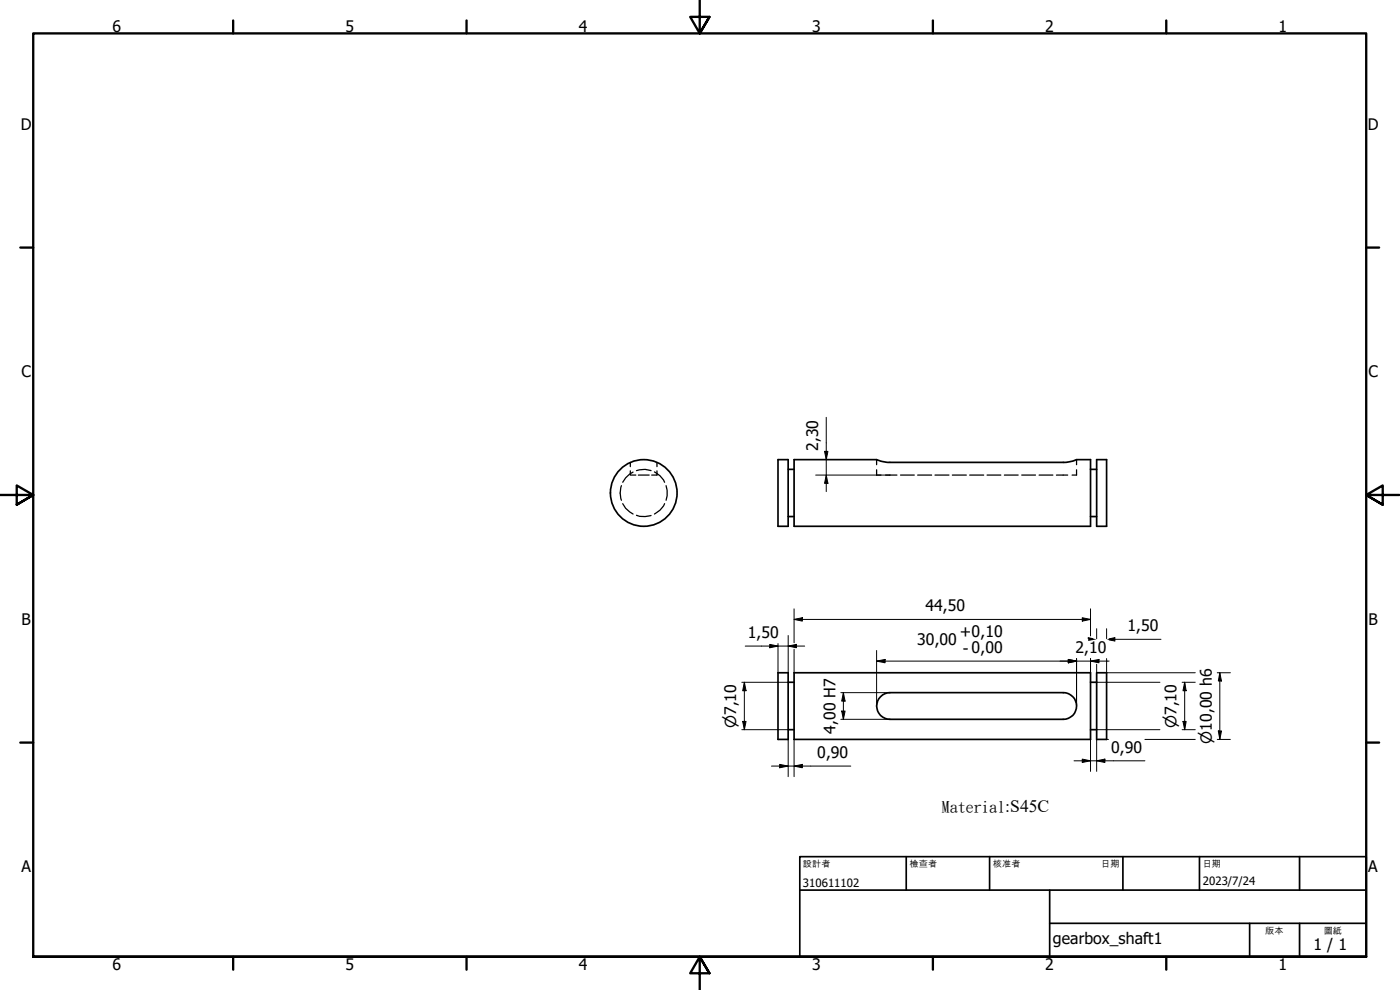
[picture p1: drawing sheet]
<svg xmlns="http://www.w3.org/2000/svg" width="420mm" height="297mm" viewBox="0 0 420 297" stroke-linecap="round" stroke-linejoin="round" font-family="sans-serif">
<!-- layer: Hidden (ISO) -->
<g fill="none" stroke="#000" stroke-width=".38">
<path d="M189.2 138.7v1.3M197.2 138.7v1.3M263.1 137.9v1.5M323.1 137.9v1.5M186.5 145.7a6.5 6.5 0 0 0 0 4.4M186.9 151.1l.9 1.4 2.2 1.7M189.2 141.3v1.2h1.6M190 141.7l-1 .5-1.2 1.2-.9 1.3M191 154.6a6.9 6.9 0 0 0 4.4 .1M191 141.2a6.3 6.3 0 0 1 4.4 0M191.6 142.5h3.2M196.4 141.6a6.4 6.4 0 0 1 3.1 3.1"/>
<path d="M197.2 141.3v1.2h-1.6M199.5 151.1a6.4 6.4 0 0 1-3.1 3.1M199.9 145.7l.3 1.4v1.7l-.3 1.3M263.1 141v1.5h1.3M265.7 142.5h3.5M270.3 142.5h4.1M275.4 142.5h4.2M280.6 142.5h4.2M285.8 142.5h4.2M291 142.5h4.2M296.2 142.5h4.2M301.4 142.5h4.2"/>
<path d="M306.6 142.5h4.2M311.8 142.5h4.2M317.1 142.5h3.3M323.1 141v1.5h-1.3"/>
</g>
<!-- layer: Visible (ISO) -->
<g fill="none" stroke="#000" stroke-width=".51">
<path d="M233.5 137.9h3v20h-3zM238.3 137.9h24.8l3.2 .8h52.8a8.7 8.7 0 0 0 4-.8h4.2v20h-89zM329.1 137.9h3v20h-3zM236.5 140.8h1.8M236.5 155h1.8M327.3 140.8h1.8M327.3 155h1.8M233.5 201.9h3v20h-3zM236.5 204.7h1.8M236.5 218.9h1.8M238.3 201.9h89v20h-89zM264.3 209a3.9 3.9 0 0 1 2.8-1.2h52a4 4 0 0 1 4 4 4 4 0 0 1-4 4h-52a4 4 0 0 1-3.7-2.4 4 4 0 0 1 .9-4.4z"/>
<path d="M327.3 204.7h1.8M327.3 218.9h1.8M329.1 201.9h3v20h-3z"/>
<circle cx="193.2" cy="147.9" r="10"/>
</g>
<!-- layer: Border (ISO) -->
<g fill="none" stroke="#000" stroke-width=".7">
<path d="M70 6.1v3.9M140 6.1v3.9M210 0v10l-2.9-4.9h5.8l-2.9 4.9 2.9-4.9M280 6.1v3.9M350 6.1v3.9M6.1 74.3h3.9M410 74.3h3.9M0 148.5h10l-5-2.8v5.7l5-2.9-5 2.9M420 148.5h-10l5-2.8v5.7l-5-2.9 5 2.9M6.1 222.8h3.9M410 222.8h3.9M10 287.1v-277.1h400v277.1h-400h400"/>
<path d="M70 287.1v3.8M140 287.1v3.8M212.9 292l-2.9-4.9 2.9 4.9h-5.8l2.9-4.9v9.9M280 287.1v3.8M350 287.1v3.8"/>
</g>
<!-- layer: Title (ISO) -->
<path d="M240 257h170v30.1h-170zM272 257v10.1M297 257v10.1M337 257v10.1M360 257v10.1M390 257v10.1M240 267.1h170M315 277h95M315 267.1v20M375 277v10.1M390 277v10.1" fill="none" stroke="#000" stroke-width=".51"/>
<!-- layer: Dimension (ISO) -->
<g fill="none" stroke="#000" stroke-width=".3">
<path d="M247.5 135.4h1l-.5 2.5zM248 125.2v22.3M244.8 142.5h22.3M248 142.5l.5 2.5h-1zM223.6 193.9h17.9M231 193.3l2.5 .6-2.5 .5zM233.5 193.1v8.8M236.5 193.9l2.5-.6v1.1zM236.5 190.7v11.2M238.3 185.9l2.5-.6v1.1zM238.3 185.9h89M238.3 182.7v10.1"/>
<path d="M238.3 194.8v7.1M263.1 198.4l2.5-.5v1zM263.1 198.4h69.8M263.1 195.2v16.6M320.6 197.9l2.5 .5-2.5 .5zM323.1 197.6v14.2M324.8 185.3l2.5 .6-2.5 .5zM326.6 191.6v-.3l1.4 .3M327.3 198.4l2.5-.5v1zM327.3 182.7v8.1M327.3 197.6v4.3M329.1 188.6v3"/>
<path d="M329.1 199.3v2.6M332.1 188.6v3M332.1 197.6v4.3h26.6M332.9 191.8h15.5M332.9 191.7l1.7-.4v1l-1.7-.3M222.6 204.7h13.9M222.6 218.9h13.9M222.9 216.5h1l-.5 2.4zM223.4 204.7l.5 2.5h-1zM223.4 204.7v14.2M252.3 207.8h14.8M252.3 215.8h14.8"/>
<path d="M252.6 213.3h1l-.5 2.5zM253.1 207.8l.5 2.6h-1zM253.1 207.8v8M329.1 204.7h19M329.1 218.9h19M354.8 204.7h3.9M354.8 218.9h3.9M355 216.5h1l-.5 2.4zM355.5 204.7l.5 2.5h-1zM355.5 204.7v14.2M365.3 201.9h4M365.6 219.3h1l-.5 2.6z"/>
<path d="M366.1 201.9l.5 2.4h-1zM366.1 201.9v20M231.5 229.9h23.8M234 229.3l2.5 .6-2.5 .5zM236.5 221.9v11.1M238.3 229.9l2.5-.6v1.1zM238.3 221.9v11.1M322.3 228.3h21.3M324.8 227.8l2.5 .5-2.5 .5zM327.3 221.9v9.5M329.1 228.3l2.5-.5v1zM329.1 221.9v9.5"/>
<path d="M332.1 221.9h.6M343.6 221.9h15.1M365.3 221.9h4"/>
</g>
<g fill="#000">
<path d="M247.5 135.4h1l-.5 2.5z" fill-rule="evenodd"/>
<path d="M248 142.5l.5 2.5h-1z" fill-rule="evenodd"/>
<path d="M231 193.3l2.5 .6-2.5 .5z" fill-rule="evenodd"/>
<path d="M236.5 193.9l2.5-.6v1.1z" fill-rule="evenodd"/>
<path d="M238.3 185.9l2.5-.6v1.1z" fill-rule="evenodd"/>
<path d="M263.1 198.4l2.5-.5v1z" fill-rule="evenodd"/>
<path d="M320.6 197.9l2.5 .5-2.5 .5z" fill-rule="evenodd"/>
<path d="M320.6 197.9l2.5 .5-2.5 .5z" fill-rule="evenodd"/>
<path d="M324.8 185.3l2.5 .6-2.5 .5z" fill-rule="evenodd"/>
<path d="M326.6 191.3l2.5 .5-2.5 .5z" fill-rule="evenodd"/>
<path d="M327.3 198.4l2.5-.5v1z" fill-rule="evenodd"/>
<path d="M332.1 191.8l2.5-.5v1z" fill-rule="evenodd"/>
<path d="M222.9 216.5h1l-.5 2.4z" fill-rule="evenodd"/>
<path d="M223.4 204.7l.5 2.5h-1z" fill-rule="evenodd"/>
<path d="M252.6 213.3h1l-.5 2.5z" fill-rule="evenodd"/>
<path d="M253.1 207.8l.5 2.6h-1z" fill-rule="evenodd"/>
<path d="M355 216.5h1l-.5 2.4z" fill-rule="evenodd"/>
<path d="M355.5 204.7l.5 2.5h-1z" fill-rule="evenodd"/>
<path d="M365.6 219.3h1l-.5 2.6z" fill-rule="evenodd"/>
<path d="M366.1 201.9l.5 2.4h-1z" fill-rule="evenodd"/>
<path d="M234 229.3l2.5 .6-2.5 .5z" fill-rule="evenodd"/>
<path d="M238.3 229.9l2.5-.6v1.1z" fill-rule="evenodd"/>
<path d="M324.8 227.8l2.5 .5-2.5 .5z" fill-rule="evenodd"/>
<path d="M329.1 228.3l2.5-.5v1z" fill-rule="evenodd"/>
</g>
<g font-size="4.8">
<text x="33.7" y="9.6">6</text>
<text x="103.7" y="9.6">5</text>
<text x="173.7" y="9.6">4</text>
<text x="243.7" y="9.6">3</text>
<text x="313.7" y="9.6">2</text>
<text x="383.7" y="9.6">1</text>
<text x="6.2" y="38.9">D</text>
<text x="410.5" y="38.9">D</text>
<text x="6.4" y="113.1">C</text>
<text x="410.7" y="113.1">C</text>
<text x="245.6" y="135.3" transform="rotate(-90 245.6 135.3)">2,30</text>
<text x="277.7" y="183.4">44,50</text>
<text x="6.4" y="187.4">B</text>
<text x="224.4" y="191.4">1,50</text>
<text x="288.1" y="191.2">+0,10</text>
<text x="338.3" y="189.5">1,50</text>
<text x="410.7" y="187.4">B</text>
<text x="275.3" y="193.5">30,00</text>
<text x="289" y="196.1">- 0,00</text>
<text x="322.8" y="195.9">2,10</text>
<text x="250.7" y="220.2" transform="rotate(-90 250.7 220.2)">4,00 H7</text>
<text x="245.2" y="227.4">0,90</text>
<text x="333.4" y="225.9">0,90</text>
<text x="6.4" y="261.7">A</text>
<text x="410.7" y="261.7">A</text>
<text x="316" y="283.4">gearbox_shaft1</text>
<text x="394.2" y="285">1 / 1</text>
<text x="33.7" y="290.9">6</text>
<text x="103.7" y="290.9">5</text>
<text x="173.7" y="290.9">4</text>
<text x="243.7" y="290.9">3</text>
<text x="313.7" y="290.9">2</text>
<text x="383.7" y="290.9">1</text>
</g>
<text font-size="4.7" x="282.7" y="243.6">Material:S45C</text>
<g font-size="4.6">
<text x="221" y="218.5" transform="rotate(-90 221 218.5)">⌀7,10</text>
<text x="353.1" y="218.5" transform="rotate(-90 353.1 218.5)">⌀7,10</text>
<text x="363.7" y="223.2" transform="rotate(-90 363.7 223.2)">⌀10,00 h6</text>
</g>
<g font-size="3.4">
<text x="241" y="266">310611102</text>
<text x="361" y="265.5">2023/7/24</text>
</g>
<g font-size="2.7">
<text x="241" y="260.1">設計者</text>
<text x="273" y="260.1">檢查者</text>
<text x="298" y="260.1">核准者</text>
<text x="330.5" y="260.1">日期</text>
<text x="361" y="260.1">日期</text>
<text x="379.7" y="280.1">版本</text>
<text x="397.3" y="280.1">圖紙</text>
</g>
</svg>
